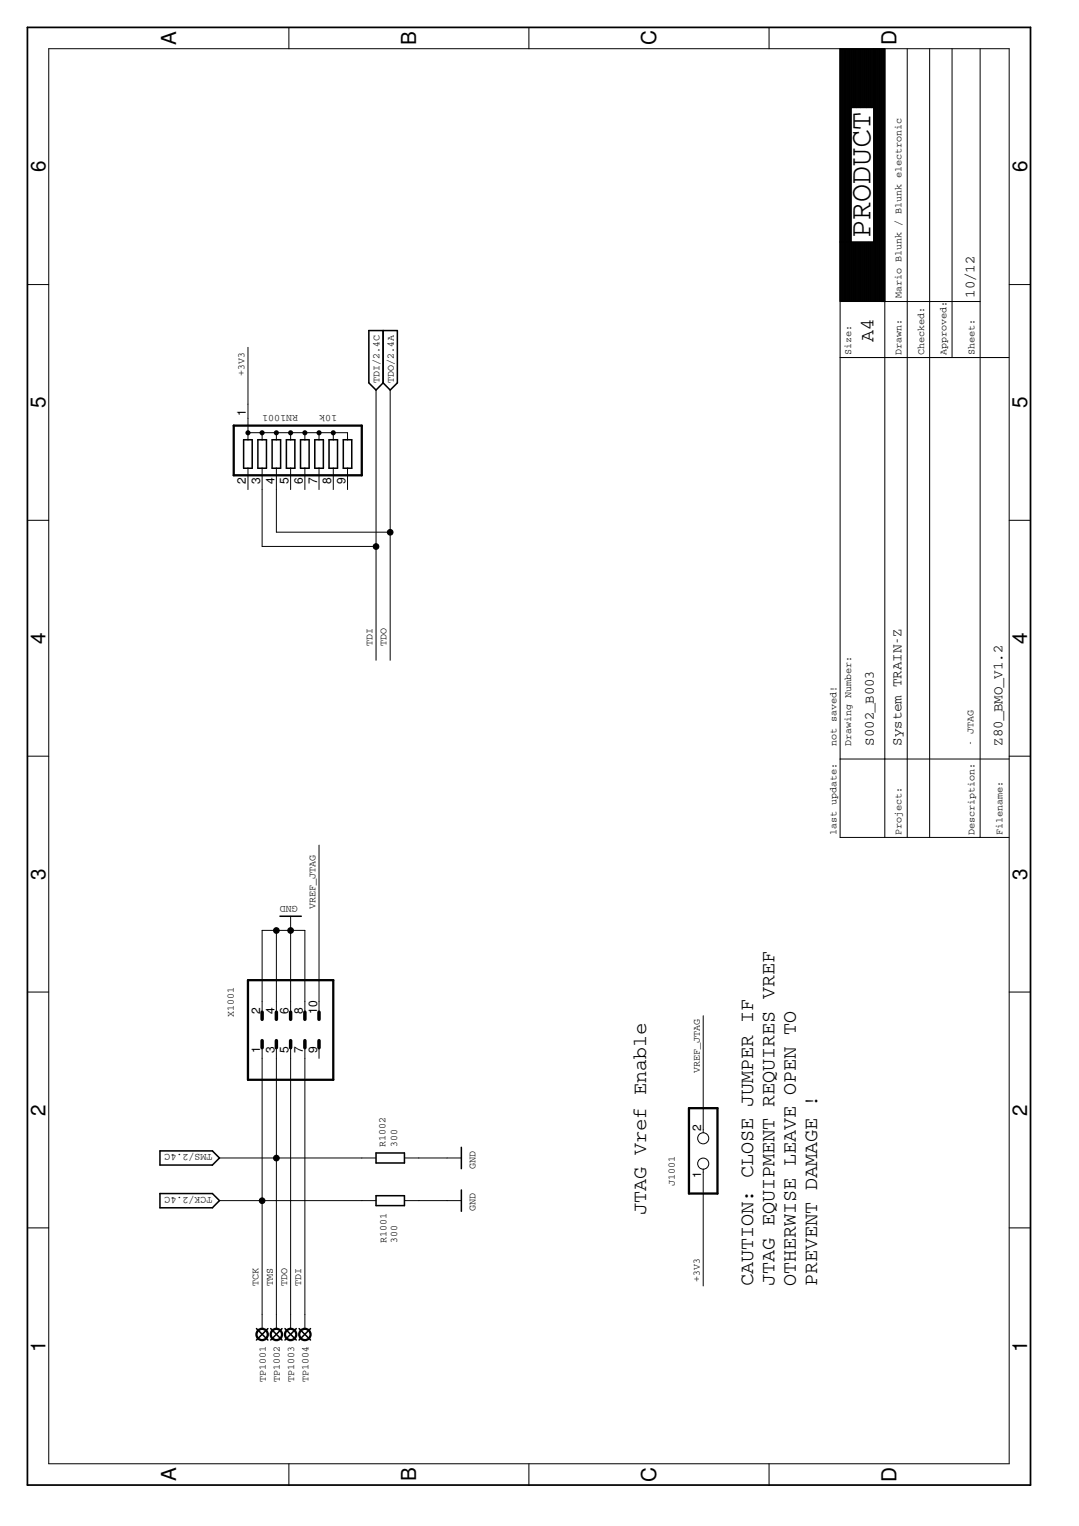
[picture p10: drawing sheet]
<svg xmlns="http://www.w3.org/2000/svg" width="210mm" height="297mm" viewBox="0 0 210 297" stroke-linecap="round" stroke-linejoin="round" font-family="sans-serif">
<g fill="none" stroke="#000" stroke-width=".3">
<path d="M71.8 64.3h5.5v10.2l-1.4 1.4-1.4-1.4-1.3 1.4-1.4-1.4zM74.5 64.3v10.2M47.4 85.6h1.7v5.5h-1.7zM50.2 85.6h1.6v5.5h-1.6zM52.9 85.6h1.7v5.5h-1.7zM55.7 85.6h1.7v5.5h-1.7zM58.5 85.6h1.6v5.5h-1.6zM61.2 85.6h1.7v5.5h-1.7zM64 85.6h1.7v5.5h-1.7zM66.8 85.6h1.6v5.5h-1.6zM54.5 178.4h4.1M31.1 232.3h10.2l1.4 1.4-1.4 1.4h-10.2z"/>
<path d="M31.1 224h10.2l1.4 1.4-1.4 1.4h-10.2zM73.2 232.7h5.5v2h-5.5zM73.2 224.4h5.5v2h-5.5zM89.7 223.3v4.2M89.7 231.6v4.2M49.9 258.6l2.2 2.2M52.1 258.6l-2.2 2.2M52.7 258.6l2.2 2.2M54.9 258.6l-2.2 2.2M55.4 258.6l2.2 2.2M57.6 258.6l-2.2 2.2M58.2 258.6l2.2 2.2"/>
<path d="M60.4 258.6l-2.2 2.2"/>
</g>
<g fill="none" stroke="#000" stroke-width=".19">
<path d="M9.5 9.5h186.8v275.4h-186.8zM56.2 5.3v4.2M102.9 5.3v4.2M149.6 5.3v4.2M163.4 9.5v153.5h32.9M163.4 9.5h6.5M163.5 9.5v49.1M163.6 9.5v49.1M163.7 9.5v49.1M163.8 9.5v49.1M163.9 9.5v49.1M164 9.5v49.1"/>
<path d="M164.1 9.5v49.1M164.2 9.5v49.1M164.3 9.5v49.1M164.4 9.5v49.1M164.5 9.5v49.1M164.6 9.5v49.1M164.7 9.5v49.1M164.8 9.5v49.1M164.9 9.5v49.1M165 9.5v49.1M165.1 9.5v49.1M165.2 9.5v49.1"/>
<path d="M165.3 9.5v49.1M165.4 9.5v49.1M165.5 9.5v49.1M165.6 9.5v49.1M165.7 9.5v11.5M165.8 9.5v11.5M165.9 9.5v11.5M166 9.5v11.5M166.1 9.5v11.5M166.2 9.5v11.5M166.3 9.5v11.5M166.4 9.5v11.5"/>
<path d="M166.5 9.5v11.5M166.6 9.5v11.5M166.7 9.5v11.5M166.8 9.5v11.5M166.9 9.5v11.5M167 9.5v11.5M167.1 9.5v11.5M167.2 9.5v11.5M167.3 9.5v11.5M167.4 9.5v11.5M167.5 9.5v11.5M167.6 9.5v11.5"/>
<path d="M167.7 9.5v11.5M167.8 9.5v11.5M167.9 9.5v11.5M168 9.5v11.5M168.1 9.5v11.5M168.2 9.5v11.5M168.3 9.5v11.5M168.4 9.5v11.5M168.5 9.5v11.5M168.6 9.5v11.5M168.7 9.5v11.5M168.8 9.5v11.5"/>
<path d="M168.9 9.5v11.5M169 9.5v11.5M169.1 9.5v11.5M169.2 9.5v11.5M169.3 9.5v11.5M169.4 9.5v11.5M169.5 9.5v11.5M169.6 9.5v11.5M169.7 9.5v11.5M169.8 9.5v11.5M169.9 9.5v49.2M169.9 9.5h2.2v153.5"/>
<path d="M170 9.5v49.2M170.1 9.5v49.2M170.2 9.5v49.2M170.3 9.5v49.2M170.4 9.5v49.2M170.5 9.5v49.2M170.6 9.5v49.2M170.7 9.5v49.2M170.8 9.5v49.2M170.9 9.5v49.2M171 9.5v49.2M171.1 9.5v49.2"/>
<path d="M171.2 9.5v49.2M171.3 9.5v49.2M171.4 9.5v49.2M171.5 9.5v49.2M171.6 9.5v49.2M171.7 9.5v49.2M171.8 9.5v49.2M171.9 9.5v49.2M172 9.5v49.2M176.5 9.5v153.5M180.8 9.5v153.5M185.2 9.5v60.1"/>
<path d="M190.7 9.5v153.5M169.9 21h-4.3v26.1M5.3 55.4h4.2M163.4 58.7h27.3M163.4 58.6l8.7 .1M163.4 47.1h6.5M165.7 47.1v11.5M165.8 47.1v11.5M165.9 47.1v11.5M166 47.1v11.5M166.1 47.1v11.5M166.2 47.1v11.5"/>
<path d="M166.3 47.1v11.5M166.4 47.1v11.5M166.5 47.1v11.5M166.6 47.1v11.5M166.7 47.1v11.5M166.8 47.1v11.5M166.9 47.1v11.5M167 47.1v11.5M167.1 47.1v11.5M167.2 47.1v11.5M167.3 47.1v11.5M167.4 47.1v11.5"/>
<path d="M167.5 47.1v11.5M167.6 47.1v11.5M167.7 47.1v11.5M167.8 47.1v11.5M167.9 47.1v11.5M168 47.1v11.5M168.1 47.1v11.5M168.2 47.1v11.5M168.3 47.1v11.5M168.4 47.1v11.5M168.5 47.1v11.5M168.6 47.1v11.6"/>
<path d="M168.7 47.1v11.6M168.8 47.1v11.6M168.9 47.1v11.6M169 47.1v11.6M169.1 47.1v11.6M169.2 47.1v11.6M169.3 47.1v11.6M169.4 47.1v11.6M169.5 47.1v11.6M169.6 47.1v11.6M169.7 47.1v11.6M169.8 47.1v11.6"/>
<path d="M196.3 55.4h4.2M48.2 67.6v18M73.2 75.9v52.6M75.9 75.9v52.6M163.4 69.6h32.9M48.2 91.1v4.2M48.2 84.2h19.4v1.4M51 84.2v1.4M51 91.1v15.3h22.2M53.8 84.2v1.4M53.8 91.1v12.5h22.1M56.5 84.2v1.4"/>
<path d="M56.5 91.1v4.2M59.3 84.2v1.4M59.3 91.1v4.2M62.1 84.2v1.4M62.1 91.1v4.2M64.8 84.2v1.4M64.8 91.1v4.2M67.6 91.1v4.2M5.3 101.3h4.2M196.3 101.3h4.2M5.3 147.2h4.2M163.4 147.7h32.9"/>
<path d="M196.3 147.2h4.2M56.5 178.4v19.3M62.1 164.5v33.2M5.3 193.1h4.2M51 197.7v-16.6h8.3v16.6M53.8 181.1v16.6M136.8 197.7v22.8M196.3 193.1h4.2M51 203.3v55.3M53.8 203.3v55.3M56.5 203.3v55.3M59.3 203.3v55.3"/>
<path d="M62.1 203.3v2.7M5.3 239h4.2M42.7 233.7h30.5M42.7 225.4h30.5M78.7 233.7h11M78.7 225.4h11M136.8 227.6v22.7M196.3 239h4.2M56.2 284.9v4.2M102.9 284.9v4.2M149.6 284.9v4.2"/>
<circle cx="136.8" cy="226.5" r="1.08"/>
<circle cx="136.8" cy="221.6" r="1.08"/>
</g>
<g fill="none" stroke="#000" stroke-width=".44">
<path d="M45.5 82.8h24.9v9.7h-24.9zM48.2 190.8h16.6v19.4h-16.6zM134 215.7h5.6v16.6h-5.6z"/>
<circle cx="48.2" cy="84.2" r=".28"/>
<circle cx="51" cy="84.2" r=".28"/>
<circle cx="53.8" cy="84.2" r=".28"/>
<circle cx="56.5" cy="84.2" r=".28"/>
<circle cx="59.3" cy="84.2" r=".28"/>
<circle cx="62.1" cy="84.2" r=".28"/>
<circle cx="64.8" cy="84.2" r=".28"/>
<circle cx="51" cy="259.8" r="1.1"/>
<circle cx="53.8" cy="259.8" r="1.1"/>
<circle cx="56.5" cy="259.8" r="1.1"/>
<circle cx="59.3" cy="259.8" r="1.1"/>
</g>
<path d="M5.3 5.3h195.2v283.8h-195.2z" fill="none" stroke="#000" stroke-width=".34"/>
<path d="M51 197v1.4M53.8 197v1.4M56.5 197v1.4M59.3 197v1.4M62.1 197v1.4M51 202.6v1.3M53.8 202.6v1.3M56.5 202.6v1.3M59.3 202.6v1.3M62.1 202.6v1.3" fill="none" stroke="#000" stroke-width=".68"/>
<g fill="#000" stroke="#000" stroke-width=".19">
<circle cx="73.2" cy="106.4" r=".55"/>
<circle cx="75.9" cy="103.6" r=".55"/>
<circle cx="53.8" cy="181.1" r=".55"/>
<circle cx="56.5" cy="181.1" r=".55"/>
<circle cx="51" cy="233.7" r=".55"/>
<circle cx="53.8" cy="225.4" r=".55"/>
</g>
<text font-size="5.9" x="169.4" y="46.4" transform="rotate(-90 169.4 46.4)">PRODUCT</text>
<g font-size="4">
<text x="34.3" y="8.7" transform="rotate(-90 34.3 8.7)">A</text>
<text x="81" y="8.7" transform="rotate(-90 81 8.7)">B</text>
<text x="127.7" y="8.8" transform="rotate(-90 127.7 8.8)">C</text>
<text x="174.4" y="8.8" transform="rotate(-90 174.4 8.8)">D</text>
<text x="8.8" y="33.6" transform="rotate(-90 8.8 33.6)">6</text>
<text x="199.8" y="33.6" transform="rotate(-90 199.8 33.6)">6</text>
<text x="8.8" y="79.5" transform="rotate(-90 8.8 79.5)">5</text>
<text x="199.8" y="79.5" transform="rotate(-90 199.8 79.5)">5</text>
<text x="8.8" y="125.4" transform="rotate(-90 8.8 125.4)">4</text>
<text x="199.8" y="125.4" transform="rotate(-90 199.8 125.4)">4</text>
<text x="8.8" y="171.3" transform="rotate(-90 8.8 171.3)">3</text>
<text x="199.8" y="171.3" transform="rotate(-90 199.8 171.3)">3</text>
<text x="8.8" y="217.2" transform="rotate(-90 8.8 217.2)">2</text>
<text x="199.8" y="217.2" transform="rotate(-90 199.8 217.2)">2</text>
<text x="8.8" y="263.1" transform="rotate(-90 8.8 263.1)">1</text>
<text x="199.8" y="263.1" transform="rotate(-90 199.8 263.1)">1</text>
<text x="34.3" y="288.3" transform="rotate(-90 34.3 288.3)">A</text>
<text x="81" y="288.3" transform="rotate(-90 81 288.3)">B</text>
<text x="127.7" y="288.4" transform="rotate(-90 127.7 288.4)">C</text>
<text x="174.4" y="288.4" transform="rotate(-90 174.4 288.4)">D</text>
</g>
<g font-size="3.9">
<text x="170" y="66.5" transform="rotate(-90 170 66.5)">A4</text>
<text x="125.7" y="236.5" transform="rotate(-90 125.7 236.5)">JTAG Vref Enable</text>
<text x="146.5" y="250.3" transform="rotate(-90 146.5 250.3)">CAUTION: CLOSE JUMPER IF</text>
<text x="150.7" y="250.3" transform="rotate(-90 150.7 250.3)">JTAG EQUIPMENT REQUIRES VREF</text>
<text x="154.8" y="250.3" transform="rotate(-90 154.8 250.3)">OTHERWISE LEAVE OPEN TO</text>
<text x="158.9" y="250.3" transform="rotate(-90 158.9 250.3)">PREVENT DAMAGE !</text>
</g>
<g font-size="2.7">
<text x="189.6" y="58" transform="rotate(-90 189.6 58)">10/12</text>
<text x="170" y="145.1" transform="rotate(-90 170 145.1)">S002_B003</text>
<text x="175.4" y="145.1" transform="rotate(-90 175.4 145.1)">System TRAIN-Z</text>
<text x="195" y="145.1" transform="rotate(-90 195 145.1)">Z80_BMO_V1.2</text>
</g>
<g font-size="2.3">
<text x="47.8" y="81.1" transform="rotate(-90 47.8 81.1)">1</text>
<text x="47.8" y="94.2" transform="rotate(-90 47.8 94.2)">2</text>
<text x="50.6" y="94.2" transform="rotate(-90 50.6 94.2)">3</text>
<text x="53.4" y="94.2" transform="rotate(-90 53.4 94.2)">4</text>
<text x="56.1" y="94.2" transform="rotate(-90 56.1 94.2)">5</text>
<text x="58.9" y="94.2" transform="rotate(-90 58.9 94.2)">6</text>
<text x="61.7" y="94.2" transform="rotate(-90 61.7 94.2)">7</text>
<text x="64.5" y="94.2" transform="rotate(-90 64.5 94.2)">8</text>
<text x="67.2" y="94.2" transform="rotate(-90 67.2 94.2)">9</text>
<text x="50.6" y="197.3" transform="rotate(-90 50.6 197.3)">2</text>
<text x="53.4" y="197.3" transform="rotate(-90 53.4 197.3)">4</text>
<text x="56.1" y="197.3" transform="rotate(-90 56.1 197.3)">6</text>
<text x="58.9" y="197.3" transform="rotate(-90 58.9 197.3)">8</text>
<text x="61.7" y="197.3" transform="rotate(-90 61.7 197.3)">10</text>
<text x="50.6" y="204.9" transform="rotate(-90 50.6 204.9)">1</text>
<text x="53.4" y="204.9" transform="rotate(-90 53.4 204.9)">3</text>
<text x="56.1" y="204.9" transform="rotate(-90 56.1 204.9)">5</text>
<text x="58.9" y="204.9" transform="rotate(-90 58.9 204.9)">7</text>
<text x="61.7" y="204.9" transform="rotate(-90 61.7 204.9)">9</text>
<text x="136.4" y="220.1" transform="rotate(-90 136.4 220.1)">2</text>
<text x="136.4" y="229.2" transform="rotate(-90 136.4 229.2)">1</text>
</g>
<g font-size="1.9">
<text x="175.4" y="58" transform="rotate(-90 175.4 58)">Mario Blunk / Blunk electronic</text>
<text x="165.6" y="69.1" transform="rotate(-90 165.6 69.1)">Size:</text>
<text x="175.4" y="69.1" transform="rotate(-90 175.4 69.1)">Drawn:</text>
<text x="179.8" y="69.1" transform="rotate(-90 179.8 69.1)">Checked:</text>
<text x="184.1" y="69.1" transform="rotate(-90 184.1 69.1)">Approved:</text>
<text x="189.6" y="69.1" transform="rotate(-90 189.6 69.1)">Sheet:</text>
<text x="47.5" y="73.1" transform="rotate(-90 47.5 73.1)">+3V3</text>
<text x="73.8" y="74.5" transform="rotate(-90 73.8 74.5)">TDI/2.4C</text>
<text x="76.6" y="74.5" transform="rotate(-90 76.6 74.5)">TDO/2.4A</text>
<text x="58" y="80.8" transform="rotate(-180 58 80.8)">RN1001</text>
<text x="65.6" y="80.8" transform="rotate(-180 65.6 80.8)">10k</text>
<text x="72.4" y="125.7" transform="rotate(-90 72.4 125.7)">TDI</text>
<text x="75.2" y="125.7" transform="rotate(-90 75.2 125.7)">TDO</text>
<text x="162.7" y="145.1" transform="rotate(-90 162.7 145.1)">not saved!</text>
<text x="165.6" y="145.1" transform="rotate(-90 165.6 145.1)">Drawing Number:</text>
<text x="189.4" y="145.1" transform="rotate(-90 189.4 145.1)">- JTAG</text>
<text x="162.7" y="162.5" transform="rotate(-90 162.7 162.5)">last update:</text>
<text x="175.4" y="162.5" transform="rotate(-90 175.4 162.5)">Project:</text>
<text x="189.6" y="162.5" transform="rotate(-90 189.6 162.5)">Description:</text>
<text x="195" y="162.5" transform="rotate(-90 195 162.5)">Filename:</text>
<text x="57.9" y="176.3" transform="rotate(-180 57.9 176.3)">GND</text>
<text x="61.4" y="177" transform="rotate(-90 61.4 177)">VREF_JTAG</text>
<text x="45.5" y="198" transform="rotate(-90 45.5 198)">X1001</text>
<text x="136.1" y="208.8" transform="rotate(-90 136.1 208.8)">VREF_JTAG</text>
<text x="41.3" y="224.7" transform="rotate(-180 41.3 224.7)">TMS/2.4C</text>
<text x="75" y="223.3" transform="rotate(-90 75 223.3)">R1002</text>
<text x="77.3" y="223.3" transform="rotate(-90 77.3 223.3)">300</text>
<text x="92.5" y="227.5" transform="rotate(-90 92.5 227.5)">GND</text>
<text x="41.3" y="233" transform="rotate(-180 41.3 233)">TCK/2.4C</text>
<text x="131.3" y="230.9" transform="rotate(-90 131.3 230.9)">J1001</text>
<text x="92.5" y="235.8" transform="rotate(-90 92.5 235.8)">GND</text>
<text x="75.2" y="242" transform="rotate(-90 75.2 242)">R1001</text>
<text x="77.3" y="242" transform="rotate(-90 77.3 242)">300</text>
<text x="50.3" y="250.3" transform="rotate(-90 50.3 250.3)">TCK</text>
<text x="53.1" y="250.3" transform="rotate(-90 53.1 250.3)">TMS</text>
<text x="55.8" y="250.3" transform="rotate(-90 55.8 250.3)">TDO</text>
<text x="58.6" y="250.3" transform="rotate(-90 58.6 250.3)">TDI</text>
<text x="136.1" y="249.6" transform="rotate(-90 136.1 249.6)">+3V3</text>
<text x="51.7" y="269" transform="rotate(-90 51.7 269)">TP1001</text>
<text x="54.5" y="269" transform="rotate(-90 54.5 269)">TP1002</text>
<text x="57.2" y="269" transform="rotate(-90 57.2 269)">TP1003</text>
<text x="60" y="269" transform="rotate(-90 60 269)">TP1004</text>
</g>
</svg>
